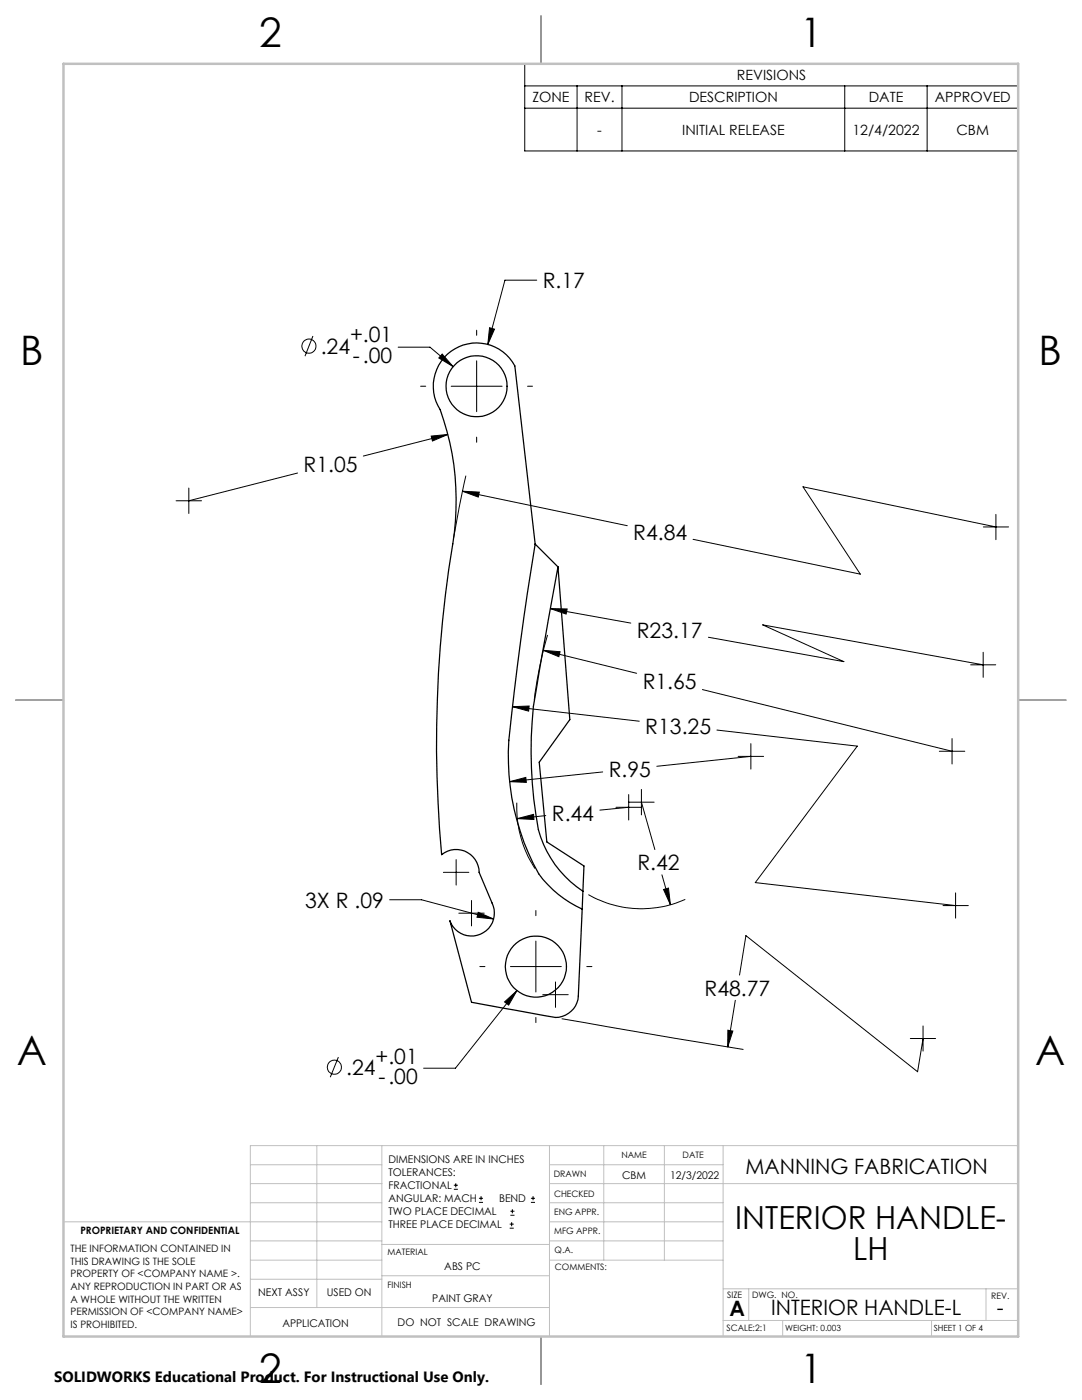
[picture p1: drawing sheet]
<svg xmlns="http://www.w3.org/2000/svg" width="216mm" height="279mm" viewBox="0 0 216 279" stroke-linecap="round" stroke-linejoin="round" font-family="sans-serif">
<g fill="none" stroke="#000" stroke-width=".25">
<path d="M108 3.2v9.5M106.8 108.6l-4.1-35.6a8.6 8.6 0 0 0-12-3.4 8.6 8.6 0 0 0-2.9 12.2 53.5 53.5 0 0 1 2.5 26.7 246.7 246.7 0 0 0-2.2 62.1 4.6 4.6 0 0 1 4.9-.6 4.6 4.6 0 0 1 2.6 4.1l2.6 6.1a4.6 4.6 0 0 1-2.3 6.2 4.6 4.6 0 0 1-6.1-2.6l4.3 16.2 14.7 2.7a4.9 4.9 0 0 0 6-1.9l.5-1.3 .1-.7 .8-17.4M106.8 108.6a646.5 646.5 0 0 0-5.3 39.1 48.2 48.2 0 0 0 6 26.7 21.9 21.9 0 0 0 8.7 7M106.8 108.6l4.5 4.5M111.3 113.1l-3.7 20.9a82 82 0 0 0-.2 31.6 21.3 21.3 0 0 0 8.9 12.3M111.3 113.1l2.4 30.5-6.1 8.5 1.5 15.9 7.4 4.8-.3 8.6M3.1 139.7h9.6M203.2 139.7h9.5M108 266.7v9.6"/>
<circle cx="95.1" cy="77.1" r="6.1"/>
<circle cx="106.9" cy="192.9" r="6.1"/>
</g>
<g fill="none" stroke="#000" stroke-width=".2">
<path d="M104.7 12.7h98.5v17.4h-98.5zM104.7 17.1h98.5M115.1 17.1v13M124.1 17.1v13M168.6 17.1v13M185 17.1v13M104.7 21.6h98.5M107.1 55.9h-6.3l-3.5 12.9M62.4 67.1l-1.5 4M79.4 69.3h6.4l4.6 3.9M83.9 77.1h1M88.2 70.7l2.2 2.5-2.8-1.8z"/>
<path d="M90 77.1h10.2M95.1 65.9v1M95.1 72v10.2M97.7 65.4l1 .3-1.4 3.1zM105.3 77.1h1M35.1 99.9h5.1M37.7 97.4v5.1M59.4 94.4l-21.7 5.5M86 87l3.4-.3-3.1 1.3zM89.4 86.7l-16.9 4.3M92.3 98l3.3 .2-.2 1zM92.3 98l32.9 6.9"/>
<path d="M93 94.9l-2.5 12.4M95.1 87.2v1.1M196.2 105.2h5.1M198.7 105.2l-38.5-8 11.5 17.4-33.4-7M198.7 102.7v5M108.4 129.8l3.4 .3-.3 1zM108.4 129.8l18.6 4.6M109.3 126.7a80.4 80.4 0 0 0-2.7 13M109.8 121.5h3.4l-.2 1.1zM109.8 121.5l16.1 2.9M140.2 137.6l49.8 12.3M141.4 127.2l27 4.8-16.2-7.3 44 8"/>
<path d="M193.7 132.7h5M196.2 130.2v5M101.7 156l3.2-.8 .1 .9zM102.3 141l3.3-.1-.1 1zM102.3 141l25.3 2.9M120.3 154.1l-18.6 1.9M125.4 158.6v5.1M128 157.6v5M143.1 145.7l28 3.2-20.4 27.2 40 4.6M147.3 151h5.1M149.8 151l-18.7 1.9M149.8 148.4v5.1"/>
<path d="M187.4 149.9h5.1M190 147.4v5.1M77.8 179.6h6.3l14.4 3.8M88.5 174.1h5.1M91 171.6v5M94.1 179.7v5.1M103.1 160.2a22.7 22.7 0 0 0 3.7 13.2M103.2 163.4l3.3-.9v1zM108.9 162.8l-5.7 .6M117.4 178.5a21.4 21.4 0 0 0 19.3 1M122.9 161.1h5.1M125.4 161.1l-5.7 .6"/>
<path d="M125.4 160.1h5.1M128 160.1l2.7 9.4M132.1 174.6l1.7 6M132.4 177.5l1-.3 .4 3.4zM190.7 178.2v5M91.5 182.2h5.1M95.4 182.1l3.1 1.3-3.3-.3zM95.7 192.9h1.1M100.7 200l2.5-2.3-1.7 2.9zM101.8 192.9h10.2M103.2 197.7l-12.3 15.5h-6.4M106.9 181.7v1"/>
<path d="M106.9 187.8v10.2M108.3 198.5h5.1M110.8 196v5M117.1 192.9h1M146.7 199.6l-1.5 9.4M147.6 194.6l1.2-7.9 34.3 27.2 1.1-6.6M188.2 180.7h5M67.5 211l-1.6 4M106.9 203.1v1M112.1 203.3l36.2 6.1M145.2 205.6l1 .2-1 3.2zM181.6 207.3h5.1"/>
<path d="M184.2 204.8v5M90.6 237.3h.8M90.6 236.5h.8M90.9 236.1v.9M95.6 240h.8M95.6 239.1h.8M96 238.7v.8M105.9 240h.9M105.9 239.1h.9M106.4 238.7v.8M101.7 245.1h.8M101.7 244.3h.8"/>
<path d="M101.8 242.5h.9M101.8 241.7h.9M102.1 243.9v.8M102.2 241.3v.8"/>
<circle cx="61.6" cy="69.1" r="1.4"/>
<circle cx="66.7" cy="213" r="1.4"/>
</g>
<g fill="none" stroke="#c0c0c0" stroke-width=".2">
<path d="M50 232.4h26.2M50 236.2h26.2M63.2 228.6v32.3M76.2 228.6v38.1M109.6 228.6v38.1M109.6 232.4h34.7M109.6 236.2h93.6M120.5 228.6v22.9M132.6 228.6v22.9M144.3 228.6v38.1M203.2 228.6h-153.2v38.1M12.7 243.8h63.5"/>
<path d="M50 251.5h26.2M50 240h26.2M50 247.7h26.2M50 255.3h26.2M76.2 254.6h33.4M76.2 248.4h33.4M109.6 251.5h34.7M109.6 243.8h34.7M109.6 240h34.7M109.6 247.7h34.7M144.3 257.2h58.9M149.4 257.2v6.3"/>
<path d="M196.7 257.2v6.3M50 260.9h59.6M144.3 263.5h58.9M156.2 263.5v3.2M185.9 263.5v3.2"/>
</g>
<path d="M108 3.2v9.5M3.1 139.7h9.6M203.2 139.7h9.5M108 266.7v9.6" fill="none" stroke="#c0c0c0" stroke-width=".25"/>
<path d="M12.7 12.7h190.5v254h-190.5z" fill="none" stroke="#c0c0c0" stroke-width=".5"/>
<path d="M86 87l.3 1 3.1-1.3zM97.7 65.4l-.4 3.4 1.4-3.1zM109.8 121.5l3.2 1.1 .2-1.1zM102.3 141l3.2 .9 .1-1zM101.7 156l3.3 .1-.1-.9zM103.2 163.4l3.3 .1v-1zM132.4 177.5l1.4 3.1-.4-3.4zM108.4 129.8l3.1 1.3 .3-1zM95.4 182.1l-.2 1 3.3 .3zM92.3 98l3.1 1.2 .2-1zM100.7 200l.8 .6 1.7-2.9zM88.2 70.7l-.6 .7 2.8 1.8zM145.2 205.6v3.4l1-3.2z" fill="#000"/>
<g font-size="8.1">
<text x="51.7" y="9.3">2</text>
<text x="159.7" y="9.3">1</text>
<text x="4" y="72.8">B</text>
<text x="207.2" y="72.8">B</text>
<text x="3.3" y="212.5">A</text>
<text x="206.5" y="212.5">A</text>
<text x="51.7" y="276">2</text>
<text x="159.7" y="276">1</text>
</g>
<g font-size="6.3">
<text x="146.7" y="245.4">INTERIOR HANDLE-</text>
<text x="170.2" y="251.4">LH</text>
</g>
<g font-size="4.2">
<text x="108.3" y="57.5">R.17</text>
<text x="64" y="70.6">.24</text>
<text x="69.9" y="68.3">+.01</text>
<text x="70.4" y="72.4">-.00</text>
<text x="60.6" y="94.3">R1.05</text>
<text x="126.4" y="107.9">R4.84</text>
<text x="127.1" y="127.3">R23.17</text>
<text x="128.2" y="137.6">R1.65</text>
<text x="128.8" y="146.4">R13.25</text>
<text x="121.5" y="155.1">R.95</text>
<text x="110.1" y="163.8">R.44</text>
<text x="127.2" y="173.6">R.42</text>
<text x="60.9" y="181.2">3X R .09</text>
<text x="140.6" y="198.7">R48.77</text>
<text x="69.1" y="214.5">.24</text>
<text x="74.9" y="212.2">+.01</text>
<text x="75.5" y="216.4">-.00</text>
<text x="148.7" y="234.2">MANNING FABRICATION</text>
<text x="145.6" y="262.7">A</text>
<text x="153.9" y="262.4">INTERIOR HANDLE-L</text>
<text x="198.9" y="262.4">-</text>
</g>
<text font-size="3" x="10.8" y="275.7">SOLIDWORKS Educational Product. For Instructional Use Only.</text>
<g font-size="2.8">
<text x="147" y="16">REVISIONS</text>
<text x="106.2" y="20.4">ZONE</text>
<text x="116.6" y="20.4">REV.</text>
<text x="137.5" y="20.4">DESCRIPTION</text>
<text x="173.3" y="20.4">DATE</text>
<text x="186.5" y="20.4">APPROVED</text>
<text x="119.2" y="26.9">-</text>
<text x="136.1" y="26.9">INITIAL RELEASE</text>
<text x="170.1" y="26.9">12/4/2022</text>
<text x="190.8" y="26.9">CBM</text>
</g>
<g font-size="2.1">
<text x="77.5" y="232.2">DIMENSIONS ARE IN INCHES</text>
<text x="77.5" y="234.7">TOLERANCES:</text>
<text x="77.5" y="237.3">FRACTIONAL</text>
<text x="77.5" y="239.9">ANGULAR: MACH</text>
<text x="99.6" y="239.9">BEND</text>
<text x="124.1" y="235.2">CBM</text>
<text x="133.7" y="235.2">12/3/2022</text>
<text x="77.5" y="242.5">TWO PLACE DECIMAL</text>
<text x="77.5" y="245.1">THREE PLACE DECIMAL</text>
<text x="88.7" y="253.4">ABS PC</text>
<text x="51.5" y="258.7">NEXT ASSY</text>
<text x="65.2" y="258.6">USED ON</text>
<text x="86.3" y="259.8">PAINT GRAY</text>
<text x="56.3" y="264.8">APPLICATION</text>
<text x="79.3" y="264.6">DO NOT SCALE DRAWING</text>
</g>
<g font-size="2">
<text x="14.1" y="249.9">THE INFORMATION CONTAINED IN</text>
<text x="16" y="246.3">PROPRIETARY AND CONFIDENTIAL</text>
<text x="14.1" y="252.4">THIS DRAWING IS THE SOLE</text>
<text x="14.1" y="254.9">PROPERTY OF &lt;COMPANY NAME &gt;.</text>
<text x="14.1" y="257.4">ANY REPRODUCTION IN PART OR AS</text>
<text x="14.1" y="260">A WHOLE WITHOUT THE WRITTEN</text>
<text x="14.1" y="262.5">PERMISSION OF &lt;COMPANY NAME&gt;</text>
<text x="14.1" y="265">IS PROHIBITED.</text>
</g>
<g font-size="1.8">
<text x="124" y="231.1">NAME</text>
<text x="136.2" y="231.1">DATE</text>
<text x="110.5" y="234.8">DRAWN</text>
<text x="110.5" y="238.9">CHECKED</text>
<text x="110.6" y="242.5">ENG APPR.</text>
<text x="77.3" y="250.5">MATERIAL</text>
<text x="110.6" y="246.3">MFG APPR.</text>
<text x="110.7" y="250">Q.A.</text>
<text x="77.3" y="257">FINISH</text>
<text x="110.7" y="253.5">COMMENTS:</text>
<text x="145.1" y="259">SIZE</text>
<text x="150.1" y="259.1">DWG. NO.</text>
<text x="197.8" y="259.2">REV.</text>
<text x="145" y="265.7">SCALE:2:1</text>
</g>
<g font-size="1.7">
<text x="156.7" y="265.7">WEIGHT: 0.003</text>
<text x="186.3" y="265.7">SHEET 1 OF 4</text>
</g>
</svg>
